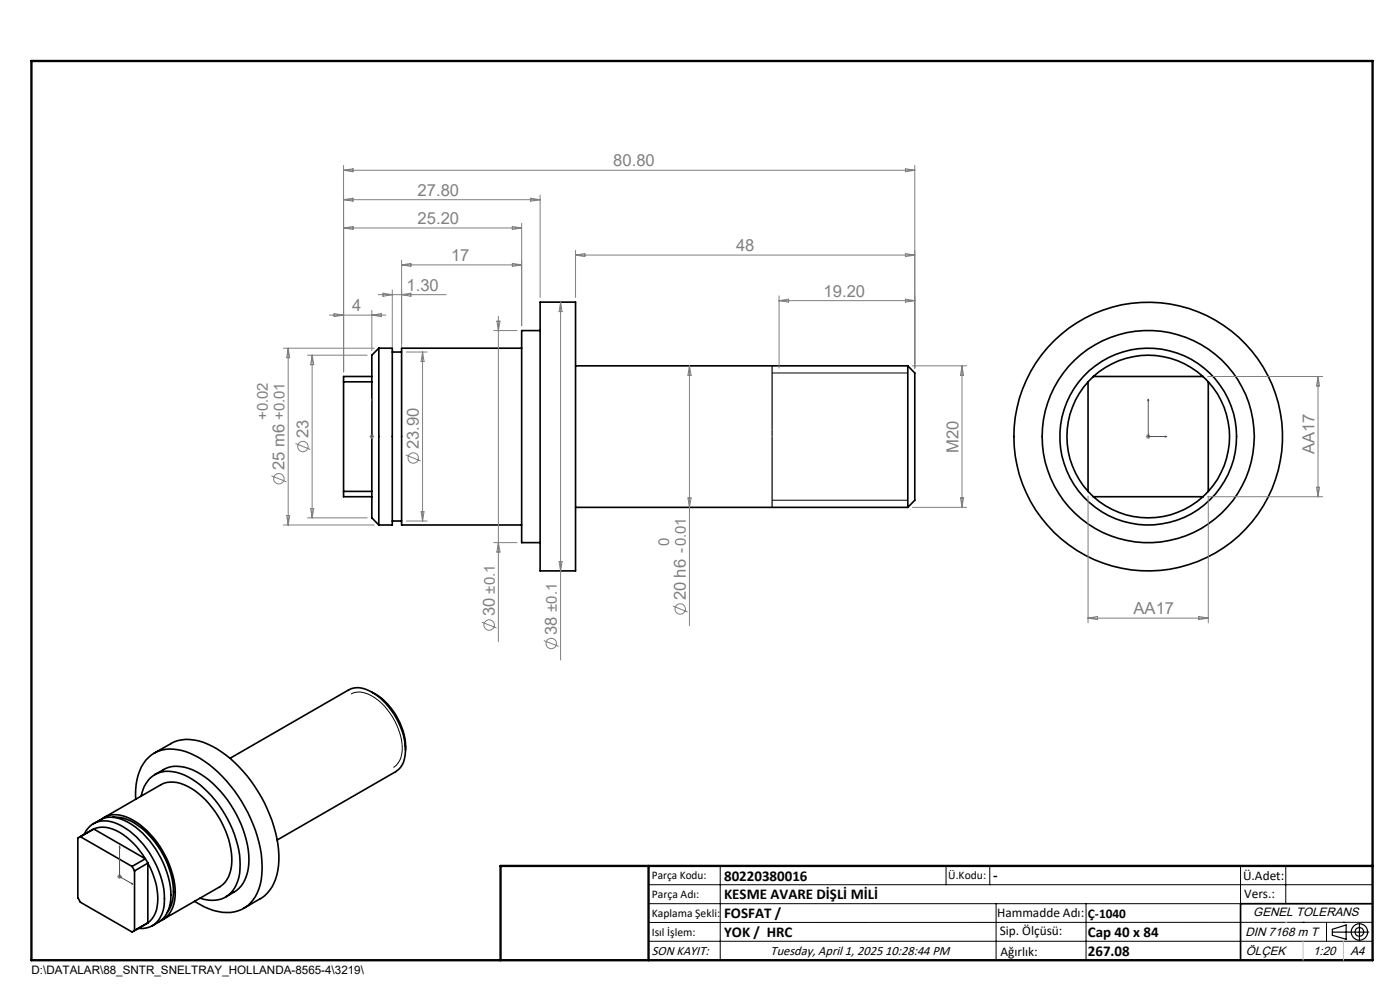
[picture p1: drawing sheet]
<svg xmlns="http://www.w3.org/2000/svg" width="297mm" height="210mm" viewBox="0 0 297 210" stroke-linecap="round" stroke-linejoin="round" font-family="sans-serif">
<g fill="none" stroke="#000" stroke-width=".35">
<path d="M78.9 79.9v1.1M78.9 79.9h-6v1.1M80.4 73.9l-1.5 1.4v4.6M80.4 73.9v37.5M80.4 73.9h2.8v37.5h-2.8M83.2 74.7h2M110.7 73.9h-25.5v37.5h25.5M114.6 64.1h7.5v57h-7.5zM114.6 70.1h-3.9v45h3.9M122.1 77.6h70.5M192.6 77.6v30M192.6 77.6l1.5 1.5v27l-1.5 1.5"/>
<path d="M232 79.9l-1.2 1.1M232 79.9a17.2 17.2 0 0 1 23.2 0M232 79.9h23.2M255.2 79.9l1.1 1.1M72.9 81h6M72.9 81v23.2M78.9 81v23.2M230.8 81a17.3 17.3 0 0 0 0 23.2M230.8 81v23.2M256.3 81a17.2 17.2 0 0 1 0 23.2M256.3 81v23.2M72.9 104.2v1.2h6"/>
<path d="M72.9 104.2h6M78.9 105.4v4.4l1.5 1.6M78.9 104.2v1.2M83.2 110.5h2M122.1 107.6h70.5M230.8 104.2l1.2 1.2M232 105.4a17.3 17.3 0 0 0 23.2 0M232 105.4h23.2M256.3 104.2l-1.1 1.2M32.7 159.8l3.5-2a8.3 8.3 0 0 1 7.8 0 27.1 27.1 0 0 1 12.7 13.8 22 22 0 0 1 2 14 7.8 7.8 0 0 1-3.5 5l-3.5 2.1M79 146.9a13.8 13.8 0 0 1 7 12.2M17 177.5l-.5 .3 .1 12.8 .4 .8 11 6.3 .5-.3v-12.7"/>
<path d="M17 177.5l11 6.3M17.9 177a4.8 4.8 0 0 1 6.4-2.5 17 17 0 0 1 9 9.3 13.8 13.8 0 0 1 1.1 10.1 4.5 4.5 0 0 1-5 3M19.8 174.7a6.1 6.1 0 0 1 7.4-.3 19.3 19.3 0 0 1 9 16.3 6.2 6.2 0 0 1-3.9 5.7M19.9 175.9a6.9 6.9 0 0 1 6.9 1.7l2.2 2 1.8 2.6M19.9 175.9l-3.1 1.7M19.9 175.9l-2.9 1.6M19.9 175.9l10.9 6.3M21.6 173.7a5.8 5.8 0 0 1 6.5 .2 19.3 19.3 0 0 1 9 16.3 5.8 5.8 0 0 1-3 5.1M22.1 173.4l12-6.9a6.3 6.3 0 0 1 6.4 .7 19.4 19.4 0 0 1 8.7 15.6 6.1 6.1 0 0 1-2.6 5.3l-12 6.9M23.9 173.4a9 9 0 0 1 6.9 2.9 18.5 18.5 0 0 1 6 13.7 6.8 6.8 0 0 1-1.3 3.5M28.8 169.5a11.1 11.1 0 0 1 2.7-8.8 7.5 7.5 0 0 1 8-1.2 25.1 25.1 0 0 1 12.4 11.7 23.7 23.7 0 0 1 3.3 16.4 7.3 7.3 0 0 1-6.3 6 12.2 12.2 0 0 1-7.6-2.4M30 168.9a5.9 5.9 0 0 1 8.2-4.8 20.1 20.1 0 0 1 10.1 9.7 18.6 18.6 0 0 1 2.4 12.4 5.8 5.8 0 0 1-8.2 4.3h-.1"/>
<path d="M32.8 164.3l1.9-1a7.2 7.2 0 0 1 7.1 .5 23.5 23.5 0 0 1 11 18.5 7.7 7.7 0 0 1-5 8M48.8 160.9l25.1-14.5a4.8 4.8 0 0 1 5.2 .6 15.3 15.3 0 0 1 6.8 13.3 4.4 4.4 0 0 1-1.9 3.4l-25.2 14.5M28 183.8l.5 .9M30.8 182.2l.6 .9M30.8 182.2l-2.8 1.6M31.4 195.7l-.3 .2M31.4 183.1a13.5 13.5 0 0 1 1.5 10.6 4.6 4.6 0 0 1-1.5 2M31.4 195.7l-3.1 1.8M31.4 183.1l-2.9 1.6M31.4 183.1v12.6M291.2 191.7h-28v12"/>
<circle cx="243.6" cy="92.6" r="18.7"/>
<circle cx="243.6" cy="92.6" r="28.5"/>
<circle cx="243.6" cy="92.6" r="22.5"/>
</g>
<g fill="none" stroke="#808080" stroke-width=".21">
<path d="M72.9 35.1v43.8M72.9 36.1h121.2M72.9 36.1l2-.3v.6zM192.1 35.8l2 .3-2 .3zM194.1 35.1v43M72.9 42.4l2-.4v.7zM72.9 48.4l2-.4v.7zM72.9 48.4h37.8M72.9 42.4h41.7M85.2 55.2v18.5M85.2 56.2h25.5M85.2 56.2l2-.3v.6z"/>
<path d="M108.7 55.9l2 .3-2 .3zM108.7 48l2 .4-2 .3zM110.7 47.4v21.7M112.6 42l2 .4-2 .3zM114.6 41.4v21.7M122.1 53.1v10M122.1 54.1h72M122.1 54.1l2-.3v.6zM192.1 53.8l2 .3-2 .3zM60.1 73.9h19.3M61.1 73.9v37.5M61.1 73.9l.4 2h-.7z"/>
<path d="M65.2 75.3h12.7M66.2 75.3v34.5M66.2 75.3l.4 2.1h-.7zM69.9 66.8h12M70.9 66.5l2 .3-2 .4zM78.9 65.9v8.5M78.9 66.8l2-.3v.7zM80.2 62.5h14.5M81.2 62.2l2 .3-2 .4zM83.2 61.5v12.2M85.2 62.5l2-.3v.7zM86.2 74.7h4.4"/>
<path d="M89.6 74.7v35.8M89.6 74.7l.4 2h-.7zM104.7 70.1h5M105.4 68.1h.7l-.4 2zM105.7 67.1v69M118.9 64.1v75.9M118.9 64.1l.3 2h-.6zM146.3 77.6v55.1M146.3 77.6l.3 2h-.7zM165.3 62.8v15.3M165.3 63.8h28.8M165.3 63.8l2-.3v.6z"/>
<path d="M192.1 63.5l2 .3-2 .3zM193.6 77.6h11.5M204.1 77.6l.3 2h-.6zM204.1 77.6v30M256.2 79.9h24.4M279.6 79.9v25.5M279.6 79.9l.3 2h-.6zM62.7 94.1l3.1 1.2M78.4 92.6h1M78.5 92.2l.7 .7M78.9 92.1v1M79.2 92.2l-.7 .7"/>
<path d="M86.1 96.5l3.2 1.3M243.1 92.6h1M243.2 92.2l.7 .7M243.6 92.1v1M243.9 92.2l-.7 .7M57.6 100.9l3.1 1.3M60.1 111.4h19.3M60.8 109.4h.7l-.4 2zM65.2 109.8h12.7M65.9 107.9h.7l-.4 1.9zM86.2 110.5h4.4M89.3 108.5h.7l-.4 2z"/>
<path d="M104.7 115.1h5M105.7 115.1l.4 2h-.7zM118.6 119.1h.6l-.3 2zM145.9 105.6h.7l-.3 2zM193.6 107.6h11.5M203.8 105.6h.6l-.3 2zM230.8 105.2v26.9M256.2 105.4h24.4M256.3 105.2v26.9M279.3 103.4h.6l-.3 2zM102.2 132l3.1 1.2M115.4 135.9l3.1 1.2"/>
<path d="M142.7 128.5l3.2 1.3M230.8 131.1h25.5M230.8 131.1l2-.3v.6zM254.3 130.8l2 .3-2 .3zM24.9 185.9h1M25 185.6l.7 .7M25.4 185.4v1M25.7 185.6l-.7 .7"/>
<circle cx="64.3" cy="94.7" r="1.1"/>
<circle cx="87.7" cy="97.2" r="1.11"/>
<circle cx="59.2" cy="101.5" r="1.11"/>
<circle cx="103.8" cy="132.6" r="1.11"/>
<circle cx="117" cy="136.5" r="1.12"/>
<circle cx="144.3" cy="129.2" r="1.1"/>
</g>
<g fill="none" stroke="#000" stroke-width=".21">
<path d="M163.8 79.1h28.8M163.8 106.1h28.8M74.5 147.2a4.3 4.3 0 0 1 4.5 .5 13.9 13.9 0 0 1 6.3 11.7 4.3 4.3 0 0 1-1.8 3.4M137.6 187.7h153.6M137.6 191.7h153.6M137.6 199.7h153.6M152.8 183.7v20M200.7 183.7v4M210 183.7v4M211.3 191.7v12M230.4 191.7v12M263.2 183.7v20"/>
<path d="M272.8 183.7v8M276.4 195.6h.1M281.4 195.6v4.1M285 195.6h.1M291.2 195.6l-153.6 .1"/>
</g>
<g fill="none" stroke="#000" stroke-width=".25">
<path d="M163.8 77.6v30M282.6 197.7h7.8M282.6 197.1l3-.9v3l-3-.8zM288.4 195.8v3.8M106.2 203.7h185"/>
<circle cx="288.4" cy="197.7" r="1.74"/>
<circle cx="288.4" cy="197.7" r=".93"/>
</g>
<path d="M78.9 92.5v.2zM78.9 84.6v.4v-.4M78.9 92.6h.1M78.9 84.6v8M243.6 84.6l.1 .4h-.2zM243.6 84.6v8h4M247.2 92.5l.4 .1-.4 .1zM25.4 179.4v.4l-.1-.1zM25.4 179.4v6.5l2.8 1.7M27.9 187.4l.3 .2-.3-.1z" fill="none" stroke="#00f" stroke-width=".21"/>
<path d="M6.7 12.9h284.5v190.8h-284.5zM137.6 183.7v20M291.2 183.7h-185v20" fill="none" stroke="#000" stroke-width=".5"/>
<path d="M276.4 199.7v4M285 199.7v4" fill="none" stroke="#c0c0c0" stroke-width=".21"/>
<path d="M272.8 195.6h.1" fill="none" stroke="#c0c0c0" stroke-width=".25"/>
<g fill="#00f">
<path d="M78.9 92.5v.2zM78.9 84.6v.4z"/>
<path d="M27.9 187.4l.3 .2-.3-.1zM25.4 179.4v.4l-.1-.1z"/>
<path d="M247.2 92.5l.4 .1-.4 .1zM243.6 84.6l.1 .4h-.2z"/>
</g>
<g font-size="3.5" fill="#808080">
<text x="130.1" y="35.3">80.80</text>
<text x="88.6" y="41.5">27.80</text>
<text x="88.6" y="47.5">25.20</text>
<text x="156.1" y="53.3">48</text>
<text x="95.7" y="55.4">17</text>
<text x="86.2" y="61.7">1.30</text>
<text x="174.7" y="63">19.20</text>
<text x="74.7" y="66">4</text>
<text x="65.5" y="92.9" transform="rotate(-90 65.5 92.9)">23</text>
<text x="88.9" y="95.3" transform="rotate(-90 88.9 95.3)">23.90</text>
<text x="203.3" y="96" transform="rotate(-90 203.3 96)">M20</text>
<text x="60.4" y="99.7" transform="rotate(-90 60.4 99.7)">25 m6 +0.01</text>
<text x="278.8" y="96.4" transform="rotate(-90 278.8 96.4)">AA17</text>
<text x="105" y="130.7" transform="rotate(-90 105 130.7)">30 ±0.1</text>
<text x="145.5" y="127.3" transform="rotate(-90 145.5 127.3)">20 h6 -0.01</text>
<text x="240.5" y="130.3">AA17</text>
<text x="118.1" y="134.7" transform="rotate(-90 118.1 134.7)">38 ±0.1</text>
</g>
<g font-size="3.2" fill="#808080">
<text x="56.8" y="89.1" transform="rotate(-90 56.8 89.1)">+0.02</text>
<text x="141.9" y="115.9" transform="rotate(-90 141.9 115.9)">0</text>
</g>
<g font-size="3.2">
<text x="153.6" y="190.8">KESME AVARE DİŞLİ MİLİ</text>
<text x="153.6" y="186.8">80220380016</text>
<text x="210.7" y="186.6">-</text>
<text x="153.6" y="194.8">FOSFAT /</text>
<text x="153.6" y="198.8">YOK / HRC</text>
<text x="230.8" y="198.7">Cap 40 x 84</text>
<text x="230.8" y="202.8">267.08</text>
</g>
<g font-size="2.8">
<text x="263.7" y="186.7">Ü.Adet:</text>
<text x="263.9" y="190.5">Vers.:</text>
<text x="211.5" y="194.5">Hammadde Adı:</text>
<text x="230.8" y="194.7">Ç-1040</text>
<text x="138.3" y="202.6">SON KAYIT:</text>
<text x="163.5" y="202.6">Tuesday, April 1, 2025 10:28:44 PM</text>
<text x="212.1" y="198.4">Sip. Ölçüsü:</text>
<text x="212.2" y="202.7">Ağırlık:</text>
</g>
<g font-size="2.6">
<text x="265.9" y="194.4">GENEL TOLERANS</text>
<text x="264.2" y="198.5">DIN 7168 m T</text>
<text x="264.3" y="202.6">ÖLÇEK</text>
<text x="278.5" y="202.6">1:20</text>
<text x="286.5" y="202.6">A4</text>
</g>
<g font-size="2.5">
<text x="138.3" y="186.4">Parça Kodu:</text>
<text x="138.3" y="190.5">Parça Adı:</text>
<text x="201.2" y="186.5">Ü.Kodu:</text>
<text x="138.3" y="194.5">Kaplama Şekli:</text>
<text x="138.3" y="198.6">Isıl İşlem:</text>
<text x="6.7" y="206.7">D:\DATALAR\88_SNTR_SNELTRAY_HOLLANDA-8565-4\3219\</text>
</g>
</svg>
